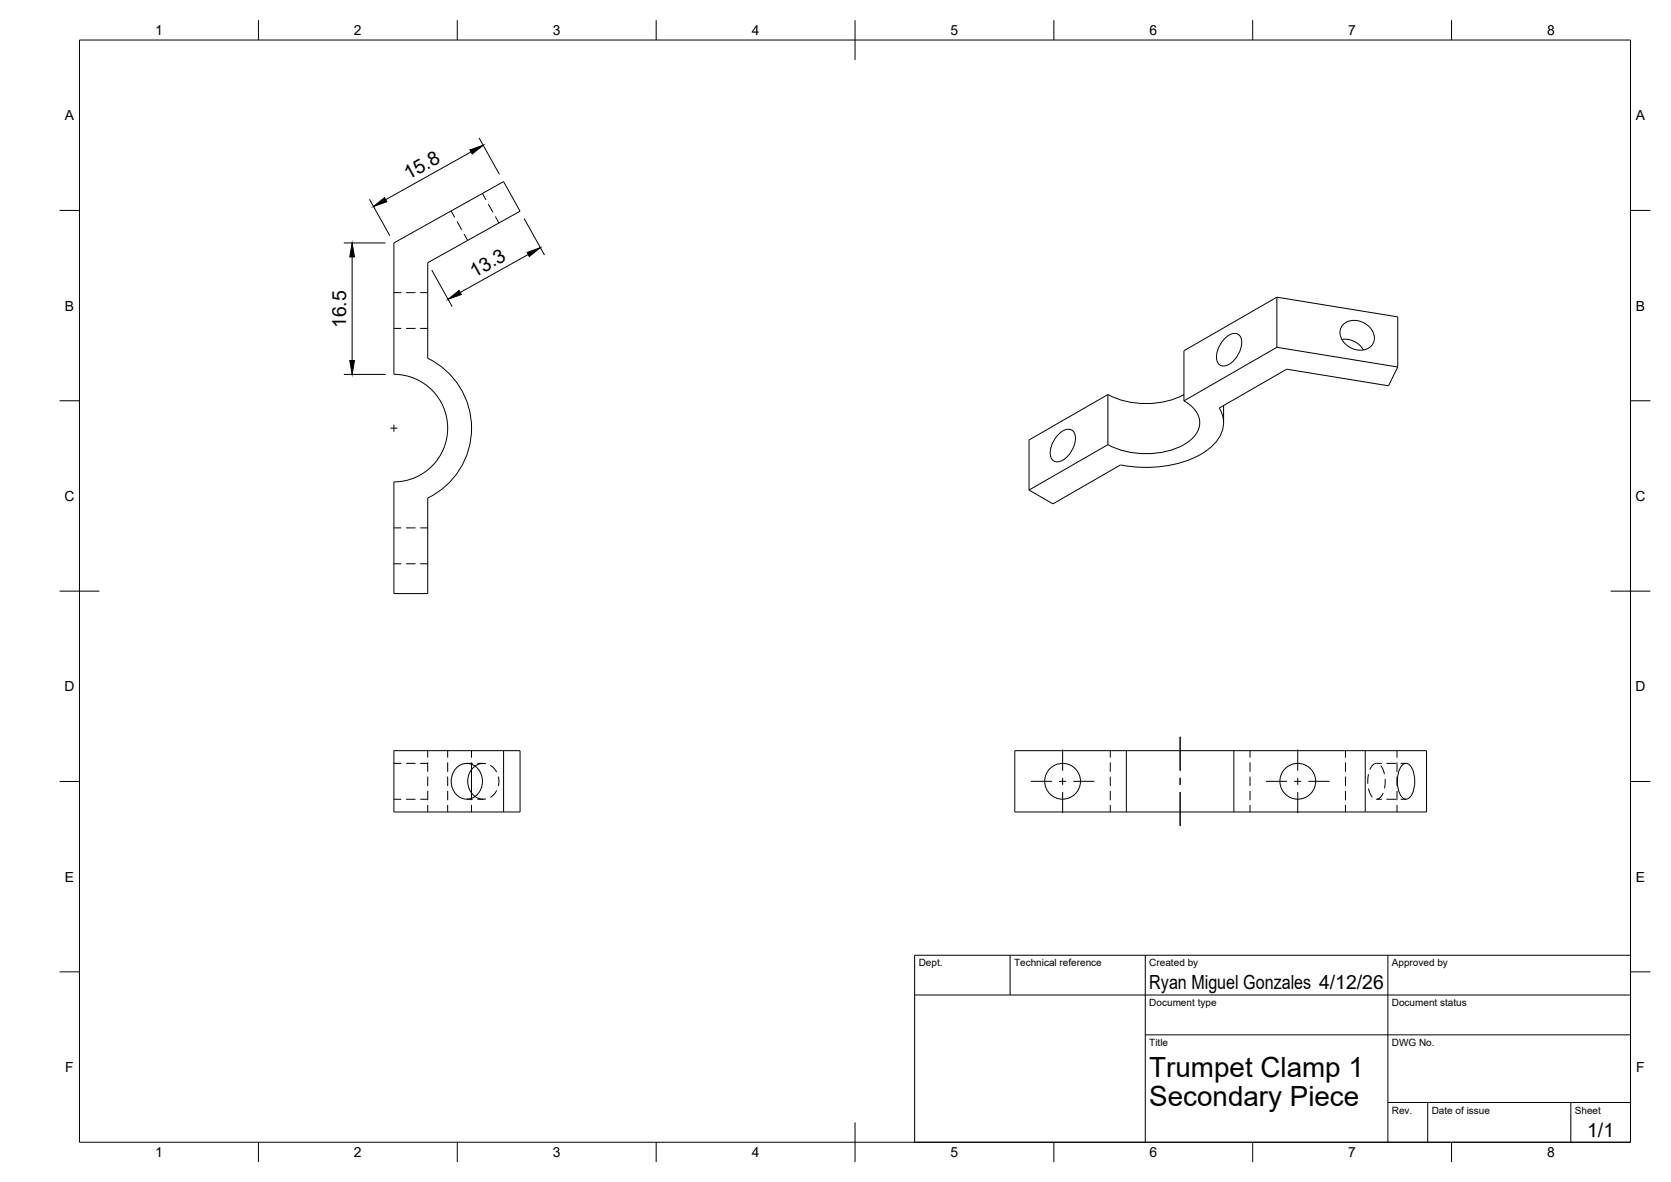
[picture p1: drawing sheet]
<svg xmlns="http://www.w3.org/2000/svg" width="420mm" height="297mm" viewBox="0 0 420 297" stroke-linecap="round" stroke-linejoin="round" font-family="sans-serif">
<!-- layer: Visible -->
<g fill="none" stroke="#000" stroke-width=".25">
<path d="M99 61.1l27.6-15.5 4.2 7.5-23.3 12.9v24a19.5 19.5 0 0 1 11.1 17.6 19.5 19.5 0 0 1-11 17.6l-.1 24h-8.5v-28.1a13.5 13.5 0 0 0 13.6-13.5 13.5 13.5 0 0 0-13.6-13.5zM321.1 74.7l30.4 4.9v12.6M321.1 74.7l-23.4 13.4v12.6l23.4-13.4M321.1 74.7v12.6M278.6 99.2v12.5l-19.9 11.5M278.6 99.2l-19.9 11.4v12.6M278.6 99.1a21.2 21.2 0 0 0 19.1 0M307.8 85.2a3 3 0 0 1 3.5-1.2 3.1 3.1 0 0 1 .7 3.6 6 6 0 0 1-4.2 4.4 1.89 1.89 0 0 1-1.9-2.3 7.1 7.1 0 0 1 1.9-4.5zM321.1 87.3l30.4 4.9M337.4 85.3a5.4 5.4 0 0 1 5.4 2.7M337.7 81.6a4.9 4.9 0 0 1 7.3 1.4 3.2 3.2 0 0 1 .2 3.4 3.2 3.2 0 0 1-3.1 1.6 5.1 5.1 0 0 1-5.2-4.4l.1-.8zM351.5 92.2l-2.4 4.8-25.6-4.2-16.9 9.7a7.1 7.1 0 0 1-1.4 9.1 22.6 22.6 0 0 1-14.2 5.7l-4.6 .1-4.7-.6-16.9 9.8-6.1-3.4"/>
<path d="M266 109.3a3 3 0 0 1 3.5-1.2 3.1 3.1 0 0 1 .7 3.6 6 6 0 0 1-4.2 4.4 1.89 1.89 0 0 1-1.9-2.3 7.1 7.1 0 0 1 1.9-4.5zM297.7 100.7a6.6 6.6 0 0 1 3.9 6 7.5 7.5 0 0 1-5.1 5.6 21.5 21.5 0 0 1-17.9-.6M307.7 101.9v4.3M99 188.6h31.8v15.5h-31.8zM114.9 192.9a3.8 3.8 0 0 1 4-.7 3.8 3.8 0 0 1 2.3 3.3 4.1 4.1 0 0 1-5.2 5.1 4.8 4.8 0 0 1-1.1-7.7zM118.6 193.4v5.9M119.5 192.5a4.9 4.9 0 0 0 0 7.7M126.6 188.6v15.5M283.2 188.6h27M283.2 188.6h-28v15.5h28M283.2 188.6v15.5M310.2 188.6h48.5v15.5h-48.5"/>
<path d="M310.2 188.6v15.5M343.3 188.6v15.5M352.7 192.2a1.5 1.5 0 0 1 2.4 1 7.3 7.3 0 0 1-.7 7.3 1.5 1.5 0 0 1-2.4-1 7.3 7.3 0 0 1 .7-7.3zM283.2 204.1h27"/>
<circle cx="267.2" cy="196.3" r="4.5"/>
<circle cx="326.3" cy="196.3" r="4.5"/>
</g>
<!-- layer: Hidden -->
<g fill="none" stroke="#000" stroke-width=".25">
<path d="M113.4 53l.9 1.6M114.9 55.7l1.2 2M116.7 58.8l.9 1.6M121.3 48.6l.9 1.7M122.8 51.3l1.2 2.1M124.5 54.4l1 1.6M99 73.5h1.9M102.1 73.5h2.4M105.7 73.5h1.8M99 82.5h1.9M102.1 82.5h2.4M105.7 82.5h1.8"/>
<path d="M99 132.7h1.9M102.1 132.7h2.4M105.7 132.7h1.8M99 141.7h1.9M102.1 141.7h2.4M105.7 141.7h1.8M99 191.8h1.9M102.1 191.8h2.4M105.7 191.8h1.8M107.5 188.6v1.8M107.5 191.6v2.4M107.5 195.2v2.3"/>
<path d="M107.5 198.7v2.4M112.6 188.6v1.8M112.6 191.6v2.4M112.6 195.2v2.3M112.6 198.7v2.4M117.4 191.8h1.5M118.6 188.6v1.8M118.6 191.6v1.8M118.6 199.3v1.8M120 191.8h1.5M122.2 191.9h-1.3l-1.5 .6M123.3 192.3l1 .8 .6 .9"/>
<path d="M124.9 198.6l-.6 1-1 .7M125.3 195.2l.2 1.1-.2 1.2M279.2 188.6v1.8M279.2 191.6v2.4M279.2 195.2v2.3M279.2 198.7v2.4M314.3 188.6v1.8M314.3 191.6v2.4M314.3 195.2v2.3M314.3 198.7v2.4M338.3 188.6v1.8M338.3 191.6v2.4"/>
<path d="M338.3 195.2v2.3M338.3 198.7v2.4M344.1 194.6l-.2 2.4M344.1 198.1l.4 1.3 .6 .9M347.1 192.4l.6 .9 .4 1.2M347.4 191.8a2.29 2.29 0 0 0-2.2 .4l-.8 1.2M347.8 199.3l-.8 1.2-.9 .4h1.3M348.3 195.7l-.2 2.4M348.6 191.8h2.4M351.3 188.6v1.8M351.3 191.6v2.4M351.3 195.2v2.3"/>
<path d="M351.3 198.7v2.4M352.2 191.8h1.3M99 200.9h1.9M102.1 200.9h2.4M105.7 200.9h1.8M107.5 202.3v1.8M112.6 202.3v1.8M117.4 200.9h1.5M118.6 202.3v1.8M119.4 200.2l1.5 .6h1.3M120 200.9h1.5M279.2 202.3v1.8"/>
<path d="M314.3 202.3v1.8M338.3 202.3v1.8M348.6 200.9h2.4M351.3 202.3v1.8M352.2 200.9h1.3"/>
</g>
<!-- layer: BORDER -->
<g fill="none" stroke="#000" stroke-width=".25">
<path d="M20 10.1h390v276.9h-390zM65 5.1v5M115 5.1v5M165 5.1v5M215 5.1v10M265 5.1v5M315 5.1v5M365 5.1v5M15 52.9h5M410 52.9h5M15 100.7h5M410 100.7h5"/>
<path d="M15 148.6h10M405 148.6h10M15 196.4h5M410 196.4h5M15 244.2h5M410 244.2h5M65 287v5M115 287v5M165 287v5M215 282.1v9.9M265 287v5M315 287v5"/>
<path d="M365 287v5"/>
</g>
<!-- layer: TITLEBLOCK -->
<path d="M230 240.1h180v46.9h-180zM230 250h180M254 240.1v9.9M288 240.1v46.9M349 240.1v46.9M288 260.1h122M349 277.1h61M359 277.1v9.9M395 277.1v9.9" fill="none" stroke="#000" stroke-width=".25"/>
<!-- layer: Smart Centers -->
<g fill="none" stroke="#000" stroke-width=".25">
<path d="M98.1 107.6h1.8M99 106.7v1.8M259.2 196.3h5.3M266.3 196.3h1.8M267.2 188.3v5.4M267.2 195.5v1.7M267.2 199v5.4M269.9 196.3h5.3M296.7 185.2v8.5M296.7 195.5v1.7M296.7 199v8.5M318.3 196.3h5.3"/>
<path d="M325.4 196.3h1.8M326.3 188.3v5.4M326.3 195.5v1.7M326.3 199v5.4M329 196.3h5.3"/>
</g>
<!-- layer: FD_Dimensions -->
<path d="M118.4 38.2l-21.4 12M120.5 34.7l5.1 9.1M92.9 50.1l5.1 9.1M131.8 54.9l5.1 9.2M86.4 61.1h10.5M88.5 64.6v26M108.6 67.9l5.1 9.2M132.8 64l-17.1 9.5M86.4 94.1h10.5" fill="none" stroke="#000" stroke-width=".25"/>
<path d="M118.2 37.7l3.3-1.2-2.8 2.2zM93.9 51.9l2.8-2.2 .6 1zM88.5 61.1l.6 3.5h-1.2zM112.7 75.2l2.7-2.2 .6 1zM132.5 63.4l3.4-1.2-2.8 2.3zM87.9 90.6h1.2l-.6 3.5z" fill="#000" stroke="#000" stroke-width=".25"/>
<g font-size="7">
<text x="289" y="270.6">Trumpet Clamp 1</text>
<text x="289" y="278.1">Secondary Piece</text>
</g>
<g font-size="4.9">
<text x="102.7" y="45.3" transform="rotate(-29 102.7 45.3)">15.8</text>
<text x="119.3" y="69.8" transform="rotate(-29 119.3 69.8)">13.3</text>
<text x="87.1" y="82.5" transform="rotate(-90 87.1 82.5)">16.5</text>
<text x="289" y="248.5">Ryan Miguel Gonzales 4/12/26</text>
<text x="399.1" y="285.7">1/1</text>
</g>
<g font-size="3.5">
<text x="39" y="8.8">1</text>
<text x="89" y="8.8">2</text>
<text x="139" y="8.8">3</text>
<text x="189" y="8.8">4</text>
<text x="239" y="8.8">5</text>
<text x="289" y="8.8">6</text>
<text x="339" y="8.8">7</text>
<text x="389" y="8.8">8</text>
<text x="16.3" y="30.2">A</text>
<text x="411.3" y="30.2">A</text>
<text x="16.3" y="78">B</text>
<text x="411.3" y="78">B</text>
<text x="16.2" y="125.9">C</text>
<text x="411.2" y="125.9">C</text>
<text x="16.2" y="173.7">D</text>
<text x="411.2" y="173.7">D</text>
<text x="16.3" y="221.6">E</text>
<text x="411.3" y="221.6">E</text>
<text x="16.4" y="269.4">F</text>
<text x="411.4" y="269.4">F</text>
<text x="39" y="290.8">1</text>
<text x="89" y="290.8">2</text>
<text x="139" y="290.8">3</text>
<text x="189" y="290.8">4</text>
<text x="239" y="290.8">5</text>
<text x="289" y="290.8">6</text>
<text x="339" y="290.8">7</text>
<text x="389" y="290.8">8</text>
</g>
<g font-size="2.5">
<text x="231" y="242.9">Dept.</text>
<text x="255" y="242.9">Technical reference</text>
<text x="289" y="242.9">Created by</text>
<text x="350" y="242.9">Approved by</text>
<text x="289" y="252.8">Document type</text>
<text x="350" y="252.8">Document status</text>
<text x="289" y="262.9">Title</text>
<text x="350" y="262.9">DWG No.</text>
<text x="350" y="279.9">Rev.</text>
<text x="360" y="279.9">Date of issue</text>
<text x="396" y="279.9">Sheet</text>
</g>
</svg>
